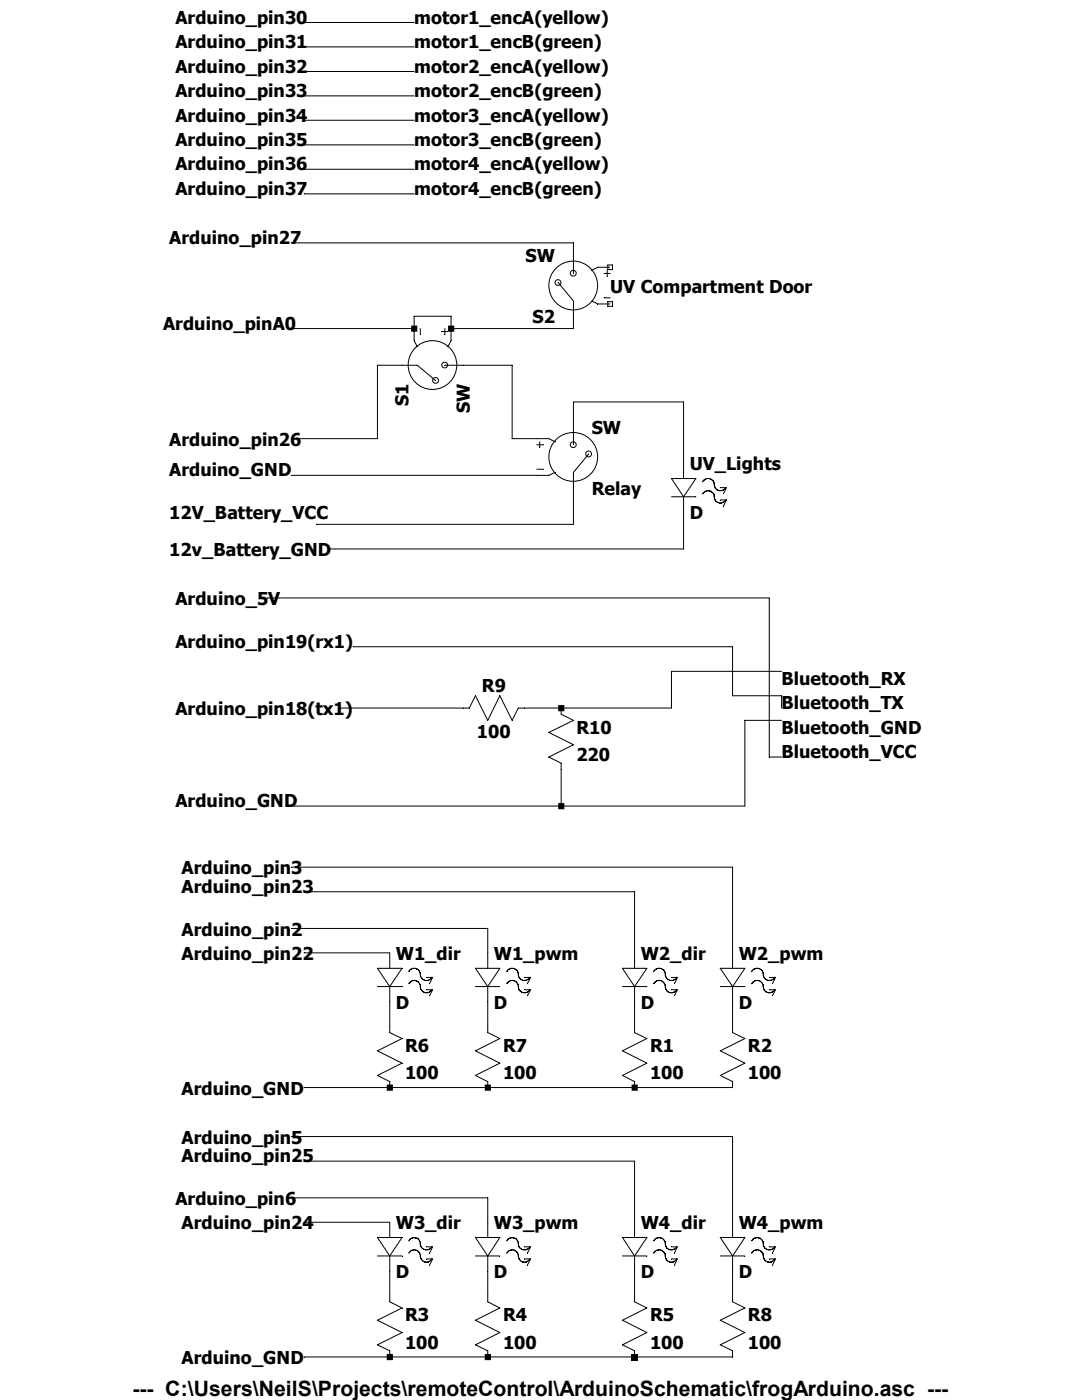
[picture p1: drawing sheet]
<svg xmlns="http://www.w3.org/2000/svg" width="216mm" height="279mm" viewBox="0 0 216 279" stroke-linecap="round" stroke-linejoin="round" font-family="sans-serif">
<g fill="none" stroke="#000" stroke-width=".2">
<path d="M111.4 56.4l3 3.7v3M114.4 50.9v3.7M120.5 54.6h1.3M120.5 59.4h1.3M121.2 53.9v1.3M121.3 52.9h.9v.9h-.9zM121.8 53.3h-2.5l-1.2 .6M80.2 72.9h3.1l3.6 3M82.6 65.6v2.4l.7 1.2M83.9 65.6v1.2M88.1 66.2h1.3M88.8 72.9h3.6"/>
<path d="M88.8 65.6v1.2M90 65.6v2.4l-.6 1.2M118.1 60.1l1.2 .6h2.5M107.1 87.5h2.4l1.2 .7M107.1 88.8h1.2M107.1 93.6h1.2M107.7 88.2v1.2M110.7 94.3l-1.2 .6h-2.4M114.4 85.1v3.7M117.5 90.6l-3.1 3.7v3M134 99.1h4.9M134 95.5h4.9l-2.5 3.6z"/>
<path d="M136.4 92.5v3M136.4 99.1v3.1M140.2 96.2l.5-.5 .8-.2a1.53 1.53 0 0 1 1.1 1.7l.4 .5 .5 .2h.7l.6-.6M140.2 98.6a1.24 1.24 0 0 1 1.8-.4 1.7 1.7 0 0 1 .6 1.4l.3 .5 .6 .3 .9-.2 .4-.5M143.7 97.3h1.2l-.5 1.3M143.7 99.8h1.2l-.5 1.2M92.4 141.3h1.2l1.3-2.4 2.4 4.9 2.4-4.9 2.5 4.9 1.2-2.5h1.2M112 141.3v1.2l2.4 1.3-4.9 2.4 4.9 2.4-4.9 2.5 2.5 1.2v1.2M75.3 196.9h4.9M75.3 193.3h4.9l-2.4 3.6zM77.8 190.2v3.1M77.8 196.9v3"/>
<path d="M81.6 193.9l.3-.4 1-.2 .5 .2 .5 .7a1.27 1.27 0 0 0 1 1.5 1.25 1.25 0 0 0 1.3-.7M81.6 196.3a1.26 1.26 0 0 1 1.5-.5 1.26 1.26 0 0 1 .8 1.4l.3 .5a1.28 1.28 0 0 0 1.4 .3l.6-.6M85.1 195.1h1.2l-.6 1.2M85.1 197.5h1.2l-.6 1.2M94.9 196.9h4.8M94.9 193.3h4.8l-2.4 3.6zM97.3 190.2v3.1M97.3 196.9v3M101.1 193.9l.5-.5 .8-.1a1.33 1.33 0 0 1 1.1 1.5 1.23 1.23 0 0 0 2.1 .4l.1-.2M101.1 196.3l.1-.1a1.2 1.2 0 0 1 1.9-.1l.3 .5a1.26 1.26 0 0 0 .7 1.4 1.26 1.26 0 0 0 1.6-.5v-.1M104.6 195.1h1.3l-.7 1.2M104.6 197.5h1.3l-.7 1.2"/>
<path d="M124.2 196.9h4.9M124.2 193.3h4.9l-2.5 3.6zM126.6 190.2v3.1M126.6 196.9v3M130.4 193.9a1.22 1.22 0 0 1 1.1-.7 1.22 1.22 0 0 1 1.1 .7l.3 1.2 .4 .4 .9 .2 .5-.2 .3-.5M130.4 196.3a1.2 1.2 0 0 1 1.8-.4 1.73 1.73 0 0 1 .6 1.5l.3 .3 .6 .4 .9-.1 .4-.6M134 195.1h1.2l-.6 1.2M134 197.5h1.2l-.6 1.2M143.7 196.9h4.9M143.7 193.3h4.9l-2.4 3.6zM146.2 190.2v3.1M146.2 196.9v3"/>
<path d="M150 193.9l.3-.4 .3-.2a1.21 1.21 0 0 1 1.5 .5l.1 .2a1.56 1.56 0 0 0 1.1 1.7l1-.2 .3-.5M150 196.3a1.2 1.2 0 0 1 1.8-.4l.4 .6a1.56 1.56 0 0 0 1.1 1.6l.9-.1 .4-.6M153.5 195.1h1.2l-.6 1.2M153.5 197.5h1.2l-.6 1.2M77.8 204.9v1.2l2.4 1.2-4.9 2.4 4.9 2.5-4.9 2.4 2.5 1.3v1.1M97.3 204.9v1.2l2.4 1.2-4.8 2.4 4.8 2.5-4.8 2.4 2.4 1.3v1.1M126.6 204.9v1.2l2.5 1.2-4.9 2.4 4.9 2.5-4.9 2.4 2.4 1.3v1.1M146.2 204.9v1.2l2.4 1.2-4.9 2.4 4.9 2.5-4.9 2.4 2.5 1.3v1.1M75.3 250.7h4.9M75.3 247h4.9l-2.4 3.7zM77.8 243.9v3.1M77.8 250.7v3"/>
<path d="M77.8 258.6v1.2l2.4 1.2-4.9 2.5 4.9 2.4-4.9 2.5 2.5 1.2v1.2M81.6 247.6a1.08 1.08 0 0 1 1.2-.6l.6 .2 .5 .8a1.27 1.27 0 0 0 1 1.4 1.25 1.25 0 0 0 1.3-.6M81.6 250.1l.4-.5a1.24 1.24 0 0 1 1.3 0 1.24 1.24 0 0 1 .6 1.2l.1 .4 .5 .5a1.23 1.23 0 0 0 1.7-.5M85.1 248.8h1.2l-.6 1.3M85.1 251.2h1.2l-.6 1.3M94.9 250.7h4.8M94.9 247h4.8l-2.4 3.7zM97.3 243.9v3.1M97.3 250.7v3M97.3 258.6v1.2l2.4 1.2-4.8 2.5 4.8 2.4-4.8 2.5 2.4 1.2v1.2M101.1 247.6l.4-.4a1.27 1.27 0 0 1 1.9 .8 1.22 1.22 0 0 0 .5 1.2 1.22 1.22 0 0 0 1.3 .1l.5-.5M101.1 250.1l.5-.5a1.24 1.24 0 0 1 1.3 0 1.24 1.24 0 0 1 .5 1.2 1.24 1.24 0 0 0 1 1 1.24 1.24 0 0 0 1.3-.6"/>
<path d="M104.6 248.8h1.3l-.7 1.3M104.6 251.2h1.3l-.7 1.3M124.2 250.7h4.9M124.2 247h4.9l-2.5 3.7zM126.6 243.9v3.1M126.6 250.7v3M126.6 258.6v1.2l2.5 1.2-4.9 2.5 4.9 2.4-4.9 2.5 2.4 1.2v1.2M130.4 247.6a1.25 1.25 0 0 1 1.8-.4 1.7 1.7 0 0 1 .6 1.5l.3 .4 .6 .3 .9-.1 .4-.5M130.4 250.1a1.2 1.2 0 0 1 1.8-.4 1.68 1.68 0 0 1 .6 1.4l.2 .3a1.17 1.17 0 0 0 2-.2M134 248.8h1.2l-.6 1.3M134 251.2h1.2l-.6 1.3M143.7 250.7h4.9"/>
<path d="M143.7 247h4.9l-2.4 3.7zM146.2 243.9v3.1M146.2 250.7v3M146.2 258.6v1.2l2.4 1.2-4.9 2.5 4.9 2.4-4.9 2.5 2.5 1.2v1.2M150 247.6a1.24 1.24 0 0 1 1.8-.4 1.87 1.87 0 0 1 .6 1.5l.3 .4 .6 .3 .9-.1 .4-.5M150 250.1v-.1a1.28 1.28 0 0 1 1.6-.5 1.28 1.28 0 0 1 .8 1.5l.5 .7a1.23 1.23 0 0 0 1.7-.5M153.5 248.8h1.2l-.6 1.3M153.5 251.2h1.2l-.6 1.3"/>
<circle cx="111.3" cy="56.4" r=".58"/>
<circle cx="114.4" cy="57" r="4.9"/>
<circle cx="114.4" cy="54.5" r=".58"/>
<circle cx="86.3" cy="72.9" r="4.9"/>
<circle cx="86.9" cy="75.9" r=".58"/>
<circle cx="88.7" cy="72.9" r=".58"/>
<circle cx="114.4" cy="91.2" r="4.9"/>
<circle cx="114.4" cy="88.8" r=".58"/>
<circle cx="117.4" cy="90.6" r=".58"/>
</g>
<path d="M121.3 60.2h.9v.9h-.9z" fill="none" stroke="#000" stroke-width=".2"/>
<g fill="none" stroke="#000" stroke-width=".2">
<path d="M60.7 4.5h21.9M60.7 9.4h21.9M60.7 14.3h21.9M60.7 19.1h21.9M60.7 24h21.9M60.7 28.9h21.9M60.7 33.8h21.9M60.7 38.7h21.9M58.2 48.5h56.2v2.4M80.2 72.9h-4.9v14.6h-17.1M92.4 72.9h9.8v14.6h4.9M114.4 63.1v2.5h-24.4v-2.5h-7.4v2.5h-24.4"/>
<path d="M58.2 94.9h48.9M114.4 85.1v-4.9h22v12.3M114.4 97.3v7.3h-51.3M53.3 119.3h100.2v31.8h2.5M136.4 102.2v7.4h-70.9M70.4 129.1h75.8v9.8h9.8v2.4M156 134h-22v7.3h-29.4M68 141.3h24.4M112 153.5v7.4M156 143.8h-7.4v17.1h-90.4M58.2 173.1h88v17.1M60.7 178h65.9v12.2"/>
<path d="M58.2 185.3h39.1v4.9M60.7 190.2h17.1M77.8 199.9v5M97.3 199.9v5M126.6 199.9v5M146.2 199.9v5M60.7 217h85.5M58.2 226.8h88v17.1M58.2 239.1h39.1v4.8M60.7 231.7h65.9v12.2M60.7 243.9h17.1M77.8 253.7v4.9"/>
<path d="M97.3 253.7v4.9M126.6 253.7v4.9M146.2 253.7v4.9M60.7 270.8h85.5"/>
</g>
<path d="M126 270.2h1.3v1.2h-1.3z" fill="#000"/>
<path d="M77.2 216.5h1.2v1.2h-1.2zM77.2 270.2h1.2v1.2h-1.2zM82 65h1.3v1.2h-1.3zM89.4 65h1.2v1.2h-1.2zM96.7 216.5h1.3v1.2h-1.3zM96.7 270.2h1.3v1.2h-1.3zM111.4 140.7h1.2v1.2h-1.2zM111.4 160.3h1.2v1.2h-1.2zM126 216.5h1.3v1.2h-1.3z" fill-rule="evenodd" fill="#000"/>
<text font-size="4.2" x="26.4" y="278.7">--- C:\Users\NeilS\Projects\remoteControl\ArduinoSchematic\frogArduino.asc ---</text>
<g font-size="3.5">
<text x="35" y="4.7">Arduino_pin30</text>
<text x="82.6" y="4.7">motor1_encA(yellow)</text>
<text x="35" y="9.6">Arduino_pin31</text>
<text x="82.6" y="9.6">motor1_encB(green)</text>
<text x="35" y="14.5">Arduino_pin32</text>
<text x="82.6" y="14.5">motor2_encA(yellow)</text>
<text x="35" y="19.3">Arduino_pin33</text>
<text x="82.6" y="19.3">motor2_encB(green)</text>
<text x="35" y="24.3">Arduino_pin34</text>
<text x="35" y="29.1">Arduino_pin35</text>
<text x="82.6" y="24.3">motor3_encA(yellow)</text>
<text x="82.6" y="29.1">motor3_encB(green)</text>
<text x="35" y="34">Arduino_pin36</text>
<text x="82.6" y="34">motor4_encA(yellow)</text>
<text x="35" y="38.9">Arduino_pin37</text>
<text x="82.6" y="38.9">motor4_encB(green)</text>
<text x="33.8" y="48.7">Arduino_pin27</text>
<text x="104.9" y="52.3">SW</text>
<text x="121.8" y="58.5">UV Compartment Door</text>
<text x="32.6" y="65.8">Arduino_pinA0</text>
<text x="106.3" y="64.6">S2</text>
<text x="81.5" y="81" transform="rotate(-90 81.5 81)">S1</text>
<text x="93.7" y="82.4" transform="rotate(-90 93.7 82.4)">SW</text>
<text x="33.8" y="89">Arduino_pin26</text>
<text x="118.1" y="86.5">SW</text>
<text x="33.8" y="95.1">Arduino_GND</text>
<text x="137.6" y="93.9">UV_Lights</text>
<text x="118.1" y="98.8">Relay</text>
<text x="33.8" y="103.6">12V_Battery_VCC</text>
<text x="137.6" y="103.6">D</text>
<text x="33.8" y="111">12v_Battery_GND</text>
<text x="35" y="120.8">Arduino_5V</text>
<text x="35" y="129.3">Arduino_pin19(rx1)</text>
<text x="156" y="136.7">Bluetooth_RX</text>
<text x="35" y="142.7">Arduino_pin18(tx1)</text>
<text x="96.1" y="138.1">R9</text>
<text x="156" y="141.5">Bluetooth_TX</text>
<text x="95.2" y="147.3">100</text>
<text x="115" y="146.4">R10</text>
<text x="156" y="146.4">Bluetooth_GND</text>
<text x="115" y="151.9">220</text>
<text x="156" y="151.3">Bluetooth_VCC</text>
<text x="35" y="161.1">Arduino_GND</text>
<text x="36.2" y="174.5">Arduino_pin3</text>
<text x="36.2" y="178.2">Arduino_pin23</text>
<text x="36.2" y="186.7">Arduino_pin2</text>
<text x="36.2" y="191.6">Arduino_pin22</text>
<text x="79" y="191.6">W1_dir</text>
<text x="98.6" y="191.6">W1_pwm</text>
<text x="127.8" y="191.6">W2_dir</text>
<text x="147.4" y="191.6">W2_pwm</text>
<text x="79" y="201.4">D</text>
<text x="98.6" y="201.4">D</text>
<text x="127.8" y="201.4">D</text>
<text x="147.4" y="201.4">D</text>
<text x="80.8" y="209.9">R6</text>
<text x="100.4" y="209.9">R7</text>
<text x="129.7" y="209.9">R1</text>
<text x="149.2" y="209.9">R2</text>
<text x="80.8" y="215.4">100</text>
<text x="100.4" y="215.4">100</text>
<text x="129.7" y="215.4">100</text>
<text x="149.2" y="215.4">100</text>
<text x="36.2" y="218.5">Arduino_GND</text>
<text x="36.2" y="228.3">Arduino_pin5</text>
<text x="36.2" y="231.9">Arduino_pin25</text>
<text x="35" y="240.5">Arduino_pin6</text>
<text x="36.2" y="245.4">Arduino_pin24</text>
<text x="79" y="245.4">W3_dir</text>
<text x="98.6" y="245.4">W3_pwm</text>
<text x="127.8" y="245.4">W4_dir</text>
<text x="147.4" y="245.4">W4_pwm</text>
<text x="79" y="255.1">D</text>
<text x="98.6" y="255.1">D</text>
<text x="127.8" y="255.1">D</text>
<text x="147.4" y="255.1">D</text>
<text x="80.8" y="263.7">R3</text>
<text x="100.4" y="263.7">R4</text>
<text x="129.7" y="263.7">R5</text>
<text x="149.2" y="263.7">R8</text>
<text x="80.8" y="269.2">100</text>
<text x="100.4" y="269.2">100</text>
<text x="129.7" y="269.2">100</text>
<text x="149.2" y="269.2">100</text>
<text x="36.2" y="272.2">Arduino_GND</text>
</g>
</svg>
